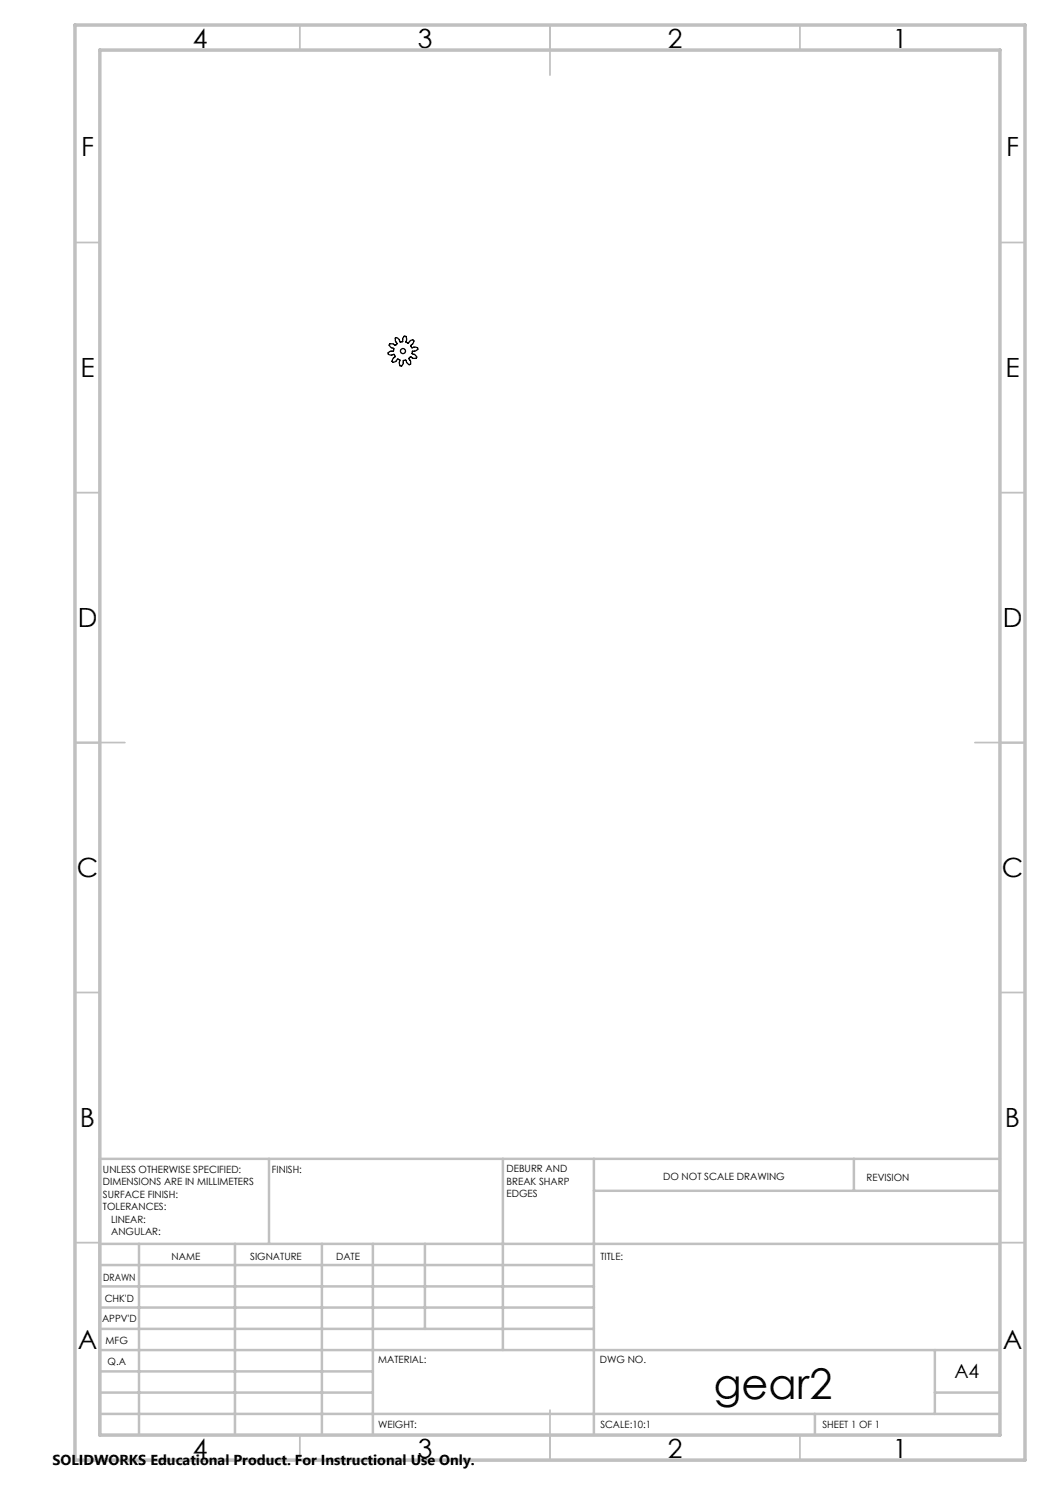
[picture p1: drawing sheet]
<svg xmlns="http://www.w3.org/2000/svg" width="210mm" height="297mm" viewBox="0 0 210 297" stroke-linecap="round" stroke-linejoin="round" font-family="sans-serif">
<g fill="none" stroke="#000" stroke-width=".25">
<path d="M79.1 67.6a.55 .55 0 0 1 .8 .4l.1 .4 .5-.1 .1-.7a.39 .39 0 0 1 .5-.3 .39 .39 0 0 1 .2 .6l-.1 .6 .4 .1 .3-.3a.43 .43 0 0 1 .5-.3 .43 .43 0 0 1 .4 .3l-.6 .9 .2 .4 .4-.2a.53 .53 0 0 1 .8 .4l-.5 .4h-.6l-.1 .6 .4 .1a.54 .54 0 0 1 .4 .8l-.6-.1-.5-.2-.3 .3 .2 .4a.53 .53 0 0 1-.2 .9l-.4-.5-.2-.5-.6 .1v.8a.37 .37 0 0 1-.5 .3 .37 .37 0 0 1-.2-.5v-.7l-.4-.2-.2 .4a.45 .45 0 0 1-.5 .3 .45 .45 0 0 1-.4-.3l.2-.5 .4-.4-.2-.4-.4 .1a.53 .53 0 0 1-.8-.4l.5-.4h.6v-.5l-.3-.1a.54 .54 0 0 1-.4-.8h.6l.5 .3 .3-.4-.3-.5z"/>
<circle cx="80.6" cy="70.2" r=".51"/>
</g>
<g fill="none" stroke="#c0c0c0" stroke-width=".35">
<path d="M60 5v5M110 5v10M160 5v5M15 48.5h5M200 48.5h5M15 98.5h5M200 98.5h5M15 148.5h10M195 148.5h10M15 198.5h5M200 198.5h5M15 248.5h5"/>
<path d="M200 248.5h5M60 287v5M110 282v10M160 287v5"/>
</g>
<g fill="none" stroke="#c0c0c0" stroke-width=".5">
<path d="M53.8 231.8v17M100.6 231.8v38.2M118.8 231.8v55.2M118.8 238.2h81.2M170.8 231.8v6.4M200 231.8h-180v55.2M20 248.8h180M20 257.3h98.8M20 253h98.8M27.8 248.8v38.2M47 248.8v38.2M64.4 248.8v38.2"/>
<path d="M74.6 248.8v38.2M85 248.8v17M20 265.8h98.8M20 261.5h98.8M20 278.5h54.6M20 274.3h54.6M20 270h180M187 278.5h13M187 270v12.8M20 282.8h180M163 282.8v4.2"/>
</g>
<path d="M15 5h190v287h-190zM20 10h180v277h-180z" fill="none" stroke="#c0c0c0" stroke-width=".7"/>
<text font-size="8.5" x="142.7" y="279.7">gear2</text>
<g font-size="5.3">
<text x="38.5" y="9.5">4</text>
<text x="83.5" y="9.5">3</text>
<text x="133.6" y="9.5">2</text>
<text x="178.6" y="9.5">1</text>
<text x="16.2" y="31.2">F</text>
<text x="201.2" y="31.2">F</text>
<text x="16.1" y="75.5">E</text>
<text x="201.1" y="75.5">E</text>
<text x="15.5" y="125.5">D</text>
<text x="200.5" y="125.5">D</text>
<text x="15.4" y="175.5">C</text>
<text x="200.4" y="175.5">C</text>
<text x="16" y="225.5">B</text>
<text x="201" y="225.5">B</text>
<text x="15.5" y="269.7">A</text>
<text x="200.5" y="269.7">A</text>
<text x="38.5" y="291.5">4</text>
<text x="83.5" y="291.5">3</text>
<text x="133.6" y="291.5">2</text>
<text x="178.6" y="291.5">1</text>
</g>
<text font-size="3.9" x="190.9" y="275.5">A4</text>
<text font-size="2.9" x="10.5" y="292.9">SOLIDWORKS Educational Product. For Instructional Use Only.</text>
<g font-size="2">
<text x="20.6" y="234.6">UNLESS OTHERWISE SPECIFIED:</text>
<text x="20.6" y="237.1">DIMENSIONS ARE IN MILLIMETERS</text>
<text x="20.6" y="239.6">SURFACE FINISH:</text>
<text x="54.4" y="234.6">FINISH:</text>
<text x="101.3" y="234.5">DEBURR AND</text>
<text x="101.3" y="237">BREAK SHARP</text>
<text x="101.3" y="239.5">EDGES</text>
<text x="132.6" y="236">DO NOT SCALE DRAWING</text>
<text x="173.3" y="236.2">REVISION</text>
<text x="20.6" y="242.1">TOLERANCES:</text>
<text x="22.2" y="244.6">LINEAR:</text>
<text x="22.2" y="247.1">ANGULAR:</text>
<text x="34.3" y="252">NAME</text>
<text x="50" y="251.9">SIGNATURE</text>
<text x="67.2" y="251.9">DATE</text>
<text x="120.1" y="251.9">TITLE:</text>
<text x="20.6" y="256.1">DRAWN</text>
<text x="20.9" y="260.3">CHK'D</text>
<text x="20.4" y="264.4">APPV'D</text>
<text x="21.1" y="268.8">MFG</text>
<text x="21.5" y="273">Q.A</text>
<text x="75.6" y="272.5">MATERIAL:</text>
<text x="120" y="272.5">DWG NO.</text>
<text x="75.6" y="285.5">WEIGHT:</text>
<text x="120.1" y="285.6">SCALE:10:1</text>
<text x="164.5" y="285.6">SHEET 1 OF 1</text>
</g>
</svg>
